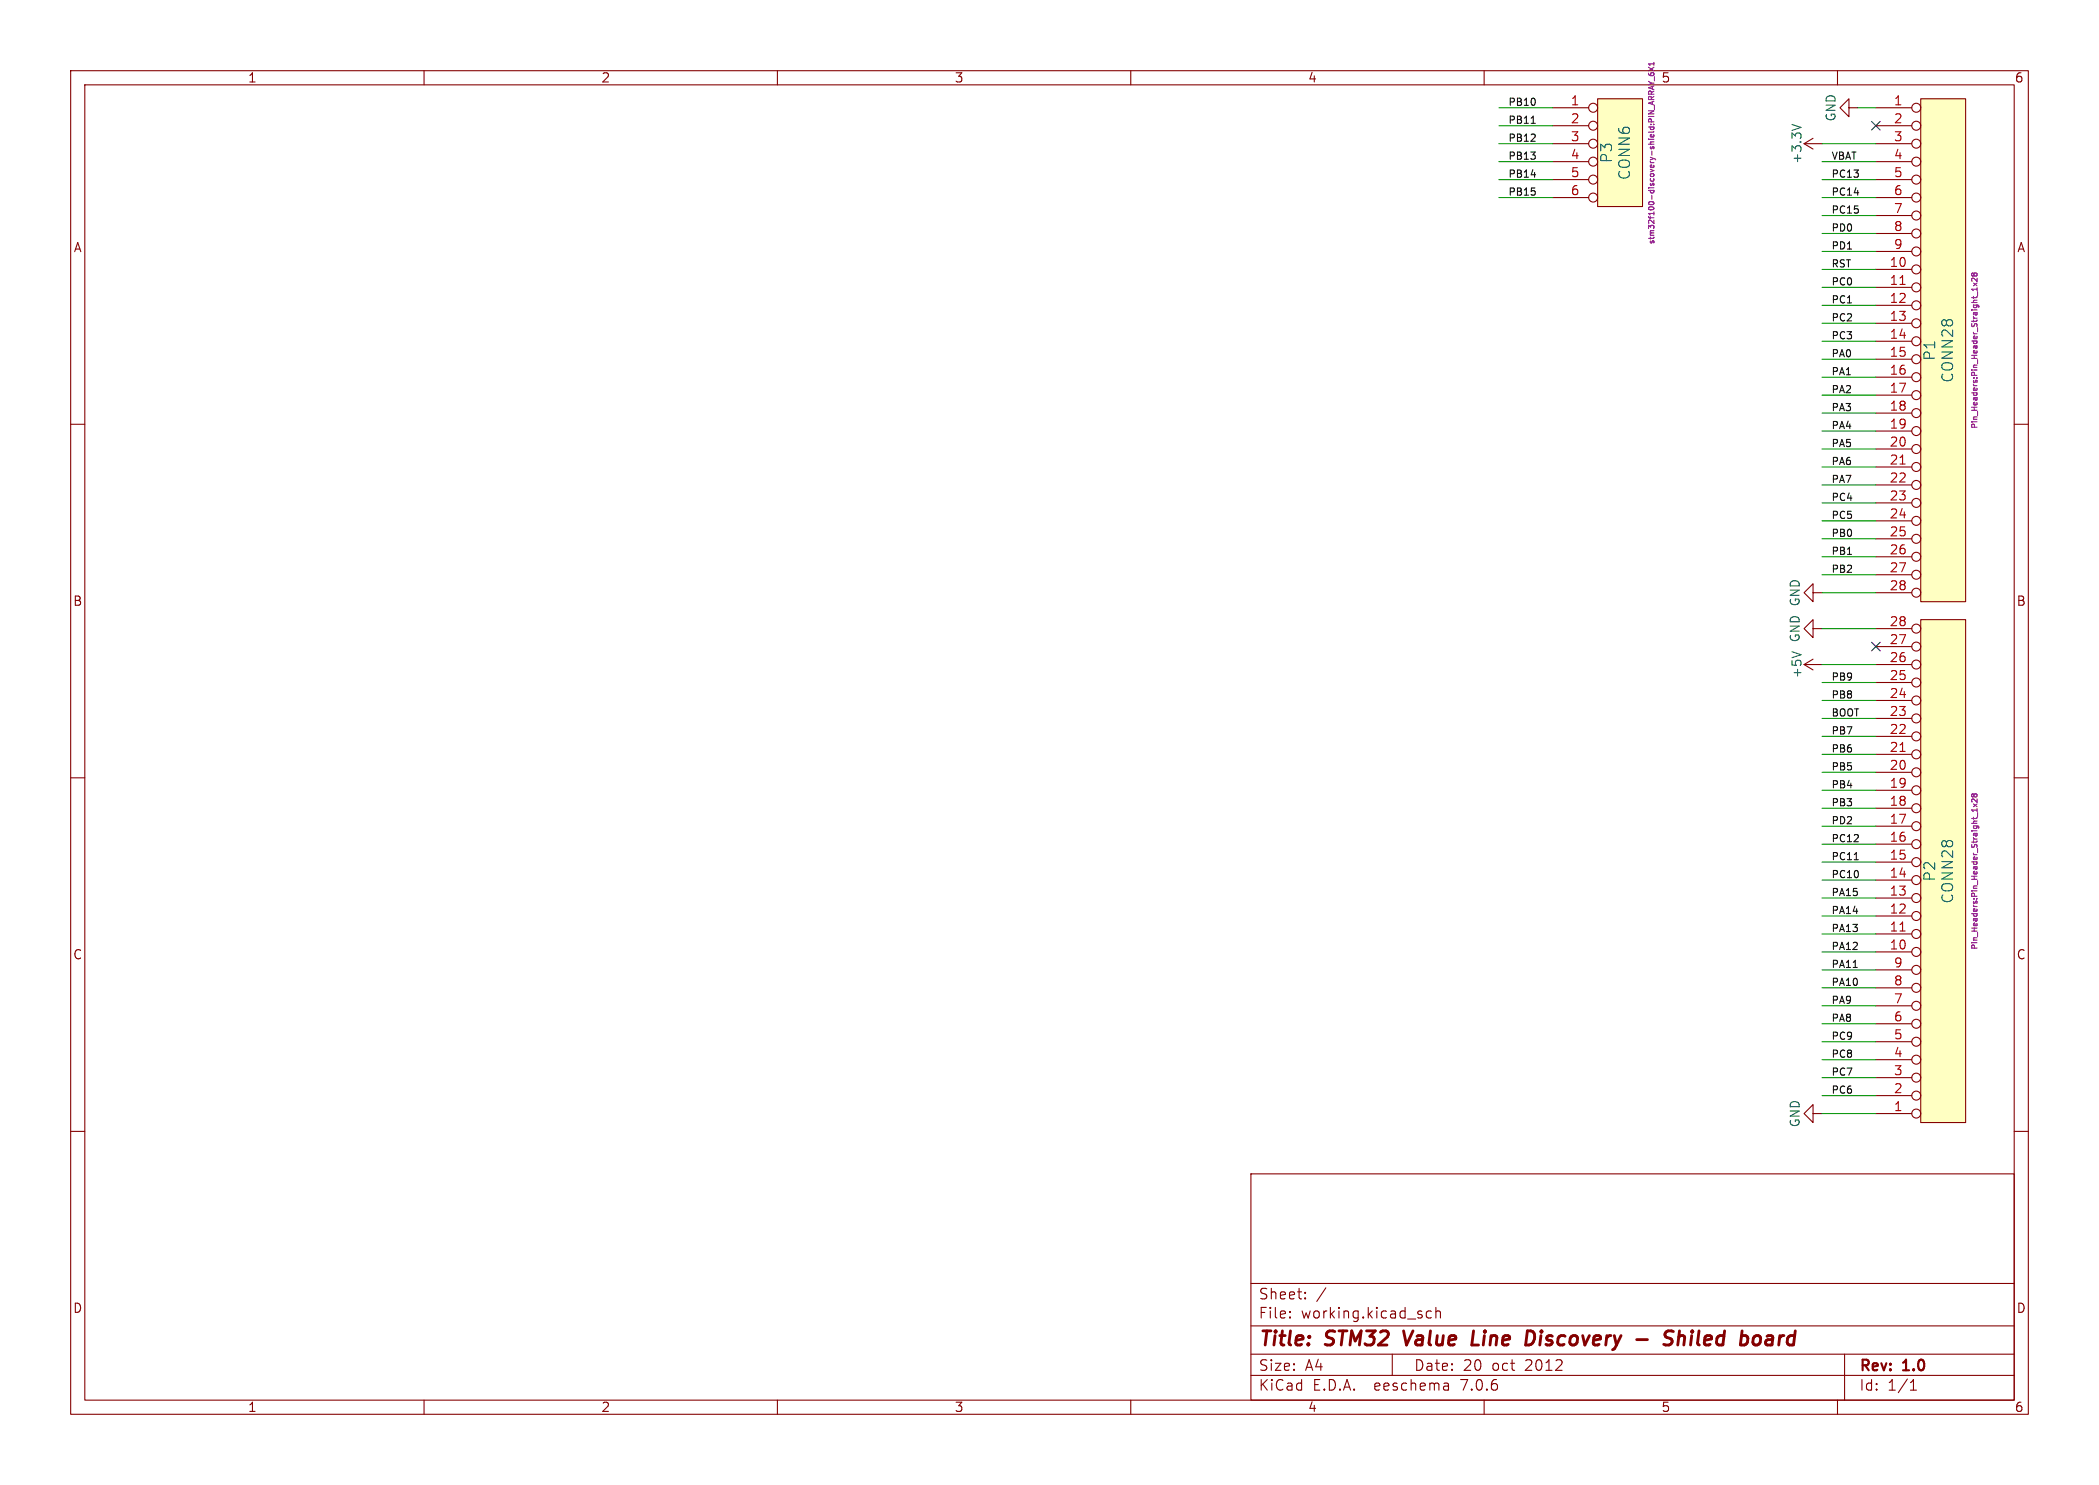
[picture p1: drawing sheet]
(kicad_sch (version 20230121) (generator eeschema)

 (paper "A4")

 (title_block
  (title "STM32 Value Line Discovery - Shiled board")
  (date "20 oct 2012")
  (rev "1.0"))

 (lib_symbols
  (symbol "stm32f100-discovery-shield-rescue:+3.3V" (power) (pin_names (offset 0)) (in_bom yes) (on_board yes)
   (property "Reference" "#PWR" (at 0 -3.81 0) (effects (font (size 1.27 1.27)) hide))
   (property "Value" "+3.3V" (at 0 3.556 0) (effects (font (size 1.27 1.27))))
   (property "Footprint" "" (at 0 0 0) (effects (font (size 1.27 1.27))))
   (property "Datasheet" "" (at 0 0 0) (effects (font (size 1.27 1.27))))
   (symbol "+3.3V_0_1"
    (polyline (pts (xy -0.762 1.27) (xy 0 2.54)) (stroke (width 0) (type solid)) (fill (type none)))
    (polyline (pts (xy 0 0) (xy 0 2.54)) (stroke (width 0) (type solid)) (fill (type none)))
    (polyline (pts (xy 0 2.54) (xy 0.762 1.27)) (stroke (width 0) (type solid)) (fill (type none))))
   (symbol "+3.3V_1_1"
    (pin power_in line (at 0 0 90) (length 0) hide (name "+3V3" (effects (font (size 1.27 1.27)))) (number "1" (effects (font (size 1.27 1.27)))))))
  (symbol "stm32f100-discovery-shield-rescue:+5V" (power) (pin_names (offset 0)) (in_bom yes) (on_board yes)
   (property "Reference" "#PWR" (at 0 -3.81 0) (effects (font (size 1.27 1.27)) hide))
   (property "Value" "+5V" (at 0 3.556 0) (effects (font (size 1.27 1.27))))
   (property "Footprint" "" (at 0 0 0) (effects (font (size 1.27 1.27))))
   (property "Datasheet" "" (at 0 0 0) (effects (font (size 1.27 1.27))))
   (symbol "+5V_0_1"
    (polyline (pts (xy -0.762 1.27) (xy 0 2.54)) (stroke (width 0) (type solid)) (fill (type none)))
    (polyline (pts (xy 0 0) (xy 0 2.54)) (stroke (width 0) (type solid)) (fill (type none)))
    (polyline (pts (xy 0 2.54) (xy 0.762 1.27)) (stroke (width 0) (type solid)) (fill (type none))))
   (symbol "+5V_1_1"
    (pin power_in line (at 0 0 90) (length 0) hide (name "+5V" (effects (font (size 1.27 1.27)))) (number "1" (effects (font (size 1.27 1.27)))))))
  (symbol "stm32f100-discovery-shield-rescue:GND" (power) (pin_names (offset 0)) (in_bom yes) (on_board yes)
   (property "Reference" "#PWR" (at 0 -6.35 0) (effects (font (size 1.27 1.27)) hide))
   (property "Value" "GND" (at 0 -3.81 0) (effects (font (size 1.27 1.27))))
   (property "Footprint" "" (at 0 0 0) (effects (font (size 1.27 1.27))))
   (property "Datasheet" "" (at 0 0 0) (effects (font (size 1.27 1.27))))
   (symbol "GND_0_1"
    (polyline (pts (xy 0 0) (xy 0 -1.27) (xy 1.27 -1.27) (xy 0 -2.54) (xy -1.27 -1.27) (xy 0 -1.27)) (stroke (width 0) (type solid)) (fill (type none))))
   (symbol "GND_1_1"
    (pin power_in line (at 0 0 270) (length 0) hide (name "GND" (effects (font (size 1.27 1.27)))) (number "1" (effects (font (size 1.27 1.27)))))))
  (symbol "stm32f100-discovery-shield:CONN28" (pin_names (offset 1.016) hide) (in_bom yes) (on_board yes)
   (property "Reference" "P" (at -1.27 0 90) (effects (font (size 1.524 1.524))))
   (property "Value" "CONN28" (at 1.27 0 90) (effects (font (size 1.524 1.524))))
   (property "Footprint" "" (at 0 0 0) (effects (font (size 1.27 1.27)) hide))
   (property "Datasheet" "" (at 0 0 0) (effects (font (size 1.27 1.27)) hide))
   (symbol "CONN28_0_1"
    (rectangle (start -2.54 -35.56) (end 3.81 35.56) (stroke (width 0) (type solid)) (fill (type background))))
   (symbol "CONN28_1_1"
    (pin passive inverted (at -8.89 34.29 0) (length 6.35) (name "P1" (effects (font (size 1.27 1.27)))) (number "1" (effects (font (size 1.27 1.27)))))
    (pin passive inverted (at -8.89 11.43 0) (length 6.35) (name "P10" (effects (font (size 1.27 1.27)))) (number "10" (effects (font (size 1.27 1.27)))))
    (pin passive inverted (at -8.89 8.89 0) (length 6.35) (name "P11" (effects (font (size 1.27 1.27)))) (number "11" (effects (font (size 1.27 1.27)))))
    (pin passive inverted (at -8.89 6.35 0) (length 6.35) (name "P12" (effects (font (size 1.27 1.27)))) (number "12" (effects (font (size 1.27 1.27)))))
    (pin passive inverted (at -8.89 3.81 0) (length 6.35) (name "P13" (effects (font (size 1.27 1.27)))) (number "13" (effects (font (size 1.27 1.27)))))
    (pin passive inverted (at -8.89 1.27 0) (length 6.35) (name "P14" (effects (font (size 1.27 1.27)))) (number "14" (effects (font (size 1.27 1.27)))))
    (pin passive inverted (at -8.89 -1.27 0) (length 6.35) (name "P15" (effects (font (size 1.27 1.27)))) (number "15" (effects (font (size 1.27 1.27)))))
    (pin passive inverted (at -8.89 -3.81 0) (length 6.35) (name "P16" (effects (font (size 1.27 1.27)))) (number "16" (effects (font (size 1.27 1.27)))))
    (pin passive inverted (at -8.89 -6.35 0) (length 6.35) (name "P17" (effects (font (size 1.27 1.27)))) (number "17" (effects (font (size 1.27 1.27)))))
    (pin passive inverted (at -8.89 -8.89 0) (length 6.35) (name "P18" (effects (font (size 1.27 1.27)))) (number "18" (effects (font (size 1.27 1.27)))))
    (pin passive inverted (at -8.89 -11.43 0) (length 6.35) (name "P19" (effects (font (size 1.27 1.27)))) (number "19" (effects (font (size 1.27 1.27)))))
    (pin passive inverted (at -8.89 31.75 0) (length 6.35) (name "P2" (effects (font (size 1.27 1.27)))) (number "2" (effects (font (size 1.27 1.27)))))
    (pin passive inverted (at -8.89 -13.97 0) (length 6.35) (name "P20" (effects (font (size 1.27 1.27)))) (number "20" (effects (font (size 1.27 1.27)))))
    (pin passive inverted (at -8.89 -16.51 0) (length 6.35) (name "P21" (effects (font (size 1.27 1.27)))) (number "21" (effects (font (size 1.27 1.27)))))
    (pin passive inverted (at -8.89 -19.05 0) (length 6.35) (name "P22" (effects (font (size 1.27 1.27)))) (number "22" (effects (font (size 1.27 1.27)))))
    (pin passive inverted (at -8.89 -21.59 0) (length 6.35) (name "P23" (effects (font (size 1.27 1.27)))) (number "23" (effects (font (size 1.27 1.27)))))
    (pin passive inverted (at -8.89 -24.13 0) (length 6.35) (name "P24" (effects (font (size 1.27 1.27)))) (number "24" (effects (font (size 1.27 1.27)))))
    (pin passive inverted (at -8.89 -26.67 0) (length 6.35) (name "P25" (effects (font (size 1.27 1.27)))) (number "25" (effects (font (size 1.27 1.27)))))
    (pin passive inverted (at -8.89 -29.21 0) (length 6.35) (name "P26" (effects (font (size 1.27 1.27)))) (number "26" (effects (font (size 1.27 1.27)))))
    (pin passive inverted (at -8.89 -31.75 0) (length 6.35) (name "P27" (effects (font (size 1.27 1.27)))) (number "27" (effects (font (size 1.27 1.27)))))
    (pin passive inverted (at -8.89 -34.29 0) (length 6.35) (name "P28" (effects (font (size 1.27 1.27)))) (number "28" (effects (font (size 1.27 1.27)))))
    (pin passive inverted (at -8.89 29.21 0) (length 6.35) (name "P3" (effects (font (size 1.27 1.27)))) (number "3" (effects (font (size 1.27 1.27)))))
    (pin passive inverted (at -8.89 26.67 0) (length 6.35) (name "P4" (effects (font (size 1.27 1.27)))) (number "4" (effects (font (size 1.27 1.27)))))
    (pin passive inverted (at -8.89 24.13 0) (length 6.35) (name "P5" (effects (font (size 1.27 1.27)))) (number "5" (effects (font (size 1.27 1.27)))))
    (pin passive inverted (at -8.89 21.59 0) (length 6.35) (name "P6" (effects (font (size 1.27 1.27)))) (number "6" (effects (font (size 1.27 1.27)))))
    (pin passive inverted (at -8.89 19.05 0) (length 6.35) (name "P7" (effects (font (size 1.27 1.27)))) (number "7" (effects (font (size 1.27 1.27)))))
    (pin passive inverted (at -8.89 16.51 0) (length 6.35) (name "P8" (effects (font (size 1.27 1.27)))) (number "8" (effects (font (size 1.27 1.27)))))
    (pin passive inverted (at -8.89 13.97 0) (length 6.35) (name "P9" (effects (font (size 1.27 1.27)))) (number "9" (effects (font (size 1.27 1.27)))))))
  (symbol "stm32f100-discovery-shield:CONN6" (pin_names (offset 1.016) hide) (in_bom yes) (on_board yes)
   (property "Reference" "P" (at -1.27 0 90) (effects (font (size 1.524 1.524))))
   (property "Value" "CONN6" (at 1.27 0 90) (effects (font (size 1.524 1.524))))
   (property "Footprint" "" (at 0 0 0) (effects (font (size 1.27 1.27)) hide))
   (property "Datasheet" "" (at 0 0 0) (effects (font (size 1.27 1.27)) hide))
   (symbol "CONN6_0_1"
    (rectangle (start -2.54 -7.62) (end 3.81 7.62) (stroke (width 0) (type solid)) (fill (type background))))
   (symbol "CONN6_1_1"
    (pin passive inverted (at -8.89 6.35 0) (length 6.35) (name "P1" (effects (font (size 1.27 1.27)))) (number "1" (effects (font (size 1.27 1.27)))))
    (pin passive inverted (at -8.89 3.81 0) (length 6.35) (name "P2" (effects (font (size 1.27 1.27)))) (number "2" (effects (font (size 1.27 1.27)))))
    (pin passive inverted (at -8.89 1.27 0) (length 6.35) (name "P3" (effects (font (size 1.27 1.27)))) (number "3" (effects (font (size 1.27 1.27)))))
    (pin passive inverted (at -8.89 -1.27 0) (length 6.35) (name "P4" (effects (font (size 1.27 1.27)))) (number "4" (effects (font (size 1.27 1.27)))))
    (pin passive inverted (at -8.89 -3.81 0) (length 6.35) (name "P5" (effects (font (size 1.27 1.27)))) (number "5" (effects (font (size 1.27 1.27)))))
    (pin passive inverted (at -8.89 -6.35 0) (length 6.35) (name "P6" (effects (font (size 1.27 1.27)))) (number "6" (effects (font (size 1.27 1.27))))))))


 (no_connect (at 265.43 91.44))
 (no_connect (at 265.43 17.78))

 (wire (pts (xy 265.43 134.62) (xy 257.81 134.62)) (stroke (width 0) (type default)))
 (wire (pts (xy 265.43 20.32) (xy 257.81 20.32)) (stroke (width 0) (type default)))
 (wire (pts (xy 265.43 38.1) (xy 257.81 38.1)) (stroke (width 0) (type default)))
 (wire (pts (xy 265.43 15.24) (xy 262.89 15.24)) (stroke (width 0) (type default)))
 (wire (pts (xy 265.43 157.48) (xy 257.81 157.48)) (stroke (width 0) (type default)))
 (wire (pts (xy 265.43 78.74) (xy 257.81 78.74)) (stroke (width 0) (type default)))
 (wire (pts (xy 265.43 58.42) (xy 257.81 58.42)) (stroke (width 0) (type default)))
 (wire (pts (xy 265.43 129.54) (xy 257.81 129.54)) (stroke (width 0) (type default)))
 (wire (pts (xy 265.43 81.28) (xy 257.81 81.28)) (stroke (width 0) (type default)))
 (wire (pts (xy 265.43 119.38) (xy 257.81 119.38)) (stroke (width 0) (type default)))
 (wire (pts (xy 265.43 106.68) (xy 257.81 106.68)) (stroke (width 0) (type default)))
 (wire (pts (xy 265.43 132.08) (xy 257.81 132.08)) (stroke (width 0) (type default)))
 (wire (pts (xy 265.43 93.98) (xy 257.81 93.98)) (stroke (width 0) (type default)))
 (wire (pts (xy 265.43 22.86) (xy 257.81 22.86)) (stroke (width 0) (type default)))
 (wire (pts (xy 265.43 139.7) (xy 257.81 139.7)) (stroke (width 0) (type default)))
 (wire (pts (xy 265.43 60.96) (xy 257.81 60.96)) (stroke (width 0) (type default)))
 (wire (pts (xy 265.43 27.94) (xy 257.81 27.94)) (stroke (width 0) (type default)))
 (wire (pts (xy 265.43 149.86) (xy 257.81 149.86)) (stroke (width 0) (type default)))
 (wire (pts (xy 265.43 144.78) (xy 257.81 144.78)) (stroke (width 0) (type default)))
 (wire (pts (xy 265.43 73.66) (xy 257.81 73.66)) (stroke (width 0) (type default)))
 (wire (pts (xy 265.43 63.5) (xy 257.81 63.5)) (stroke (width 0) (type default)))
 (wire (pts (xy 265.43 48.26) (xy 257.81 48.26)) (stroke (width 0) (type default)))
 (wire (pts (xy 265.43 96.52) (xy 257.81 96.52)) (stroke (width 0) (type default)))
 (wire (pts (xy 265.43 152.4) (xy 257.81 152.4)) (stroke (width 0) (type default)))
 (wire (pts (xy 265.43 111.76) (xy 257.81 111.76)) (stroke (width 0) (type default)))
 (wire (pts (xy 265.43 127) (xy 257.81 127)) (stroke (width 0) (type default)))
 (wire (pts (xy 265.43 68.58) (xy 257.81 68.58)) (stroke (width 0) (type default)))
 (wire (pts (xy 265.43 114.3) (xy 257.81 114.3)) (stroke (width 0) (type default)))
 (wire (pts (xy 265.43 116.84) (xy 257.81 116.84)) (stroke (width 0) (type default)))
 (wire (pts (xy 265.43 76.2) (xy 257.81 76.2)) (stroke (width 0) (type default)))
 (wire (pts (xy 219.71 22.86) (xy 212.09 22.86)) (stroke (width 0) (type default)))
 (wire (pts (xy 219.71 15.24) (xy 212.09 15.24)) (stroke (width 0) (type default)))
 (wire (pts (xy 265.43 40.64) (xy 257.81 40.64)) (stroke (width 0) (type default)))
 (wire (pts (xy 219.71 25.4) (xy 212.09 25.4)) (stroke (width 0) (type default)))
 (wire (pts (xy 219.71 27.94) (xy 212.09 27.94)) (stroke (width 0) (type default)))
 (wire (pts (xy 265.43 43.18) (xy 257.81 43.18)) (stroke (width 0) (type default)))
 (wire (pts (xy 265.43 53.34) (xy 257.81 53.34)) (stroke (width 0) (type default)))
 (wire (pts (xy 265.43 88.9) (xy 257.81 88.9)) (stroke (width 0) (type default)))
 (wire (pts (xy 265.43 104.14) (xy 257.81 104.14)) (stroke (width 0) (type default)))
 (wire (pts (xy 265.43 83.82) (xy 257.81 83.82)) (stroke (width 0) (type default)))
 (wire (pts (xy 265.43 50.8) (xy 257.81 50.8)) (stroke (width 0) (type default)))
 (wire (pts (xy 265.43 35.56) (xy 257.81 35.56)) (stroke (width 0) (type default)))
 (wire (pts (xy 265.43 99.06) (xy 257.81 99.06)) (stroke (width 0) (type default)))
 (wire (pts (xy 265.43 147.32) (xy 257.81 147.32)) (stroke (width 0) (type default)))
 (wire (pts (xy 265.43 66.04) (xy 257.81 66.04)) (stroke (width 0) (type default)))
 (wire (pts (xy 265.43 109.22) (xy 257.81 109.22)) (stroke (width 0) (type default)))
 (wire (pts (xy 265.43 154.94) (xy 257.81 154.94)) (stroke (width 0) (type default)))
 (wire (pts (xy 265.43 71.12) (xy 257.81 71.12)) (stroke (width 0) (type default)))
 (wire (pts (xy 265.43 30.48) (xy 257.81 30.48)) (stroke (width 0) (type default)))
 (wire (pts (xy 265.43 137.16) (xy 257.81 137.16)) (stroke (width 0) (type default)))
 (wire (pts (xy 265.43 55.88) (xy 257.81 55.88)) (stroke (width 0) (type default)))
 (wire (pts (xy 265.43 101.6) (xy 257.81 101.6)) (stroke (width 0) (type default)))
 (wire (pts (xy 265.43 33.02) (xy 257.81 33.02)) (stroke (width 0) (type default)))
 (wire (pts (xy 265.43 25.4) (xy 257.81 25.4)) (stroke (width 0) (type default)))
 (wire (pts (xy 265.43 124.46) (xy 257.81 124.46)) (stroke (width 0) (type default)))
 (wire (pts (xy 265.43 45.72) (xy 257.81 45.72)) (stroke (width 0) (type default)))
 (wire (pts (xy 219.71 17.78) (xy 212.09 17.78)) (stroke (width 0) (type default)))
 (wire (pts (xy 265.43 121.92) (xy 257.81 121.92)) (stroke (width 0) (type default)))
 (wire (pts (xy 219.71 20.32) (xy 212.09 20.32)) (stroke (width 0) (type default)))
 (wire (pts (xy 265.43 142.24) (xy 257.81 142.24)) (stroke (width 0) (type default)))

 (label "PD1" (at 259.08 35.56 0) (fields_autoplaced) (effects (font (size 1.016 1.016)) (justify left bottom)))
 (label "PA8" (at 259.08 144.78 0) (fields_autoplaced) (effects (font (size 1.016 1.016)) (justify left bottom)))
 (label "PA9" (at 259.08 142.24 0) (fields_autoplaced) (effects (font (size 1.016 1.016)) (justify left bottom)))
 (label "PC4" (at 259.08 71.12 0) (fields_autoplaced) (effects (font (size 1.016 1.016)) (justify left bottom)))
 (label "PB1" (at 259.08 78.74 0) (fields_autoplaced) (effects (font (size 1.016 1.016)) (justify left bottom)))
 (label "PB10" (at 213.36 15.24 0) (fields_autoplaced) (effects (font (size 1.016 1.016)) (justify left bottom)))
 (label "PB14" (at 213.36 25.4 0) (fields_autoplaced) (effects (font (size 1.016 1.016)) (justify left bottom)))
 (label "PC1" (at 259.08 43.18 0) (fields_autoplaced) (effects (font (size 1.016 1.016)) (justify left bottom)))
 (label "PA4" (at 259.08 60.96 0) (fields_autoplaced) (effects (font (size 1.016 1.016)) (justify left bottom)))
 (label "PA14" (at 259.08 129.54 0) (fields_autoplaced) (effects (font (size 1.016 1.016)) (justify left bottom)))
 (label "PB9" (at 259.08 96.52 0) (fields_autoplaced) (effects (font (size 1.016 1.016)) (justify left bottom)))
 (label "PC3" (at 259.08 48.26 0) (fields_autoplaced) (effects (font (size 1.016 1.016)) (justify left bottom)))
 (label "PB15" (at 213.36 27.94 0) (fields_autoplaced) (effects (font (size 1.016 1.016)) (justify left bottom)))
 (label "PA7" (at 259.08 68.58 0) (fields_autoplaced) (effects (font (size 1.016 1.016)) (justify left bottom)))
 (label "PC14" (at 259.08 27.94 0) (fields_autoplaced) (effects (font (size 1.016 1.016)) (justify left bottom)))
 (label "PB8" (at 259.08 99.06 0) (fields_autoplaced) (effects (font (size 1.016 1.016)) (justify left bottom)))
 (label "PA12" (at 259.08 134.62 0) (fields_autoplaced) (effects (font (size 1.016 1.016)) (justify left bottom)))
 (label "PB3" (at 259.08 114.3 0) (fields_autoplaced) (effects (font (size 1.016 1.016)) (justify left bottom)))
 (label "PA3" (at 259.08 58.42 0) (fields_autoplaced) (effects (font (size 1.016 1.016)) (justify left bottom)))
 (label "PA13" (at 259.08 132.08 0) (fields_autoplaced) (effects (font (size 1.016 1.016)) (justify left bottom)))
 (label "RST" (at 259.08 38.1 0) (fields_autoplaced) (effects (font (size 1.016 1.016)) (justify left bottom)))
 (label "PC0" (at 259.08 40.64 0) (fields_autoplaced) (effects (font (size 1.016 1.016)) (justify left bottom)))
 (label "PB6" (at 259.08 106.68 0) (fields_autoplaced) (effects (font (size 1.016 1.016)) (justify left bottom)))
 (label "PB0" (at 259.08 76.2 0) (fields_autoplaced) (effects (font (size 1.016 1.016)) (justify left bottom)))
 (label "BOOT" (at 259.08 101.6 0) (fields_autoplaced) (effects (font (size 1.016 1.016)) (justify left bottom)))
 (label "PA6" (at 259.08 66.04 0) (fields_autoplaced) (effects (font (size 1.016 1.016)) (justify left bottom)))
 (label "PC6" (at 259.08 154.94 0) (fields_autoplaced) (effects (font (size 1.016 1.016)) (justify left bottom)))
 (label "PB12" (at 213.36 20.32 0) (fields_autoplaced) (effects (font (size 1.016 1.016)) (justify left bottom)))
 (label "PD2" (at 259.08 116.84 0) (fields_autoplaced) (effects (font (size 1.016 1.016)) (justify left bottom)))
 (label "PC11" (at 259.08 121.92 0) (fields_autoplaced) (effects (font (size 1.016 1.016)) (justify left bottom)))
 (label "PA10" (at 259.08 139.7 0) (fields_autoplaced) (effects (font (size 1.016 1.016)) (justify left bottom)))
 (label "PC5" (at 259.08 73.66 0) (fields_autoplaced) (effects (font (size 1.016 1.016)) (justify left bottom)))
 (label "PB4" (at 259.08 111.76 0) (fields_autoplaced) (effects (font (size 1.016 1.016)) (justify left bottom)))
 (label "PC2" (at 259.08 45.72 0) (fields_autoplaced) (effects (font (size 1.016 1.016)) (justify left bottom)))
 (label "PA11" (at 259.08 137.16 0) (fields_autoplaced) (effects (font (size 1.016 1.016)) (justify left bottom)))
 (label "PC8" (at 259.08 149.86 0) (fields_autoplaced) (effects (font (size 1.016 1.016)) (justify left bottom)))
 (label "PC12" (at 259.08 119.38 0) (fields_autoplaced) (effects (font (size 1.016 1.016)) (justify left bottom)))
 (label "PB7" (at 259.08 104.14 0) (fields_autoplaced) (effects (font (size 1.016 1.016)) (justify left bottom)))
 (label "PC10" (at 259.08 124.46 0) (fields_autoplaced) (effects (font (size 1.016 1.016)) (justify left bottom)))
 (label "PC13" (at 259.08 25.4 0) (fields_autoplaced) (effects (font (size 1.016 1.016)) (justify left bottom)))
 (label "PD0" (at 259.08 33.02 0) (fields_autoplaced) (effects (font (size 1.016 1.016)) (justify left bottom)))
 (label "PA1" (at 259.08 53.34 0) (fields_autoplaced) (effects (font (size 1.016 1.016)) (justify left bottom)))
 (label "PC9" (at 259.08 147.32 0) (fields_autoplaced) (effects (font (size 1.016 1.016)) (justify left bottom)))
 (label "VBAT" (at 259.08 22.86 0) (fields_autoplaced) (effects (font (size 1.016 1.016)) (justify left bottom)))
 (label "PA5" (at 259.08 63.5 0) (fields_autoplaced) (effects (font (size 1.016 1.016)) (justify left bottom)))
 (label "PB5" (at 259.08 109.22 0) (fields_autoplaced) (effects (font (size 1.016 1.016)) (justify left bottom)))
 (label "PA0" (at 259.08 50.8 0) (fields_autoplaced) (effects (font (size 1.016 1.016)) (justify left bottom)))
 (label "PA2" (at 259.08 55.88 0) (fields_autoplaced) (effects (font (size 1.016 1.016)) (justify left bottom)))
 (label "PC15" (at 259.08 30.48 0) (fields_autoplaced) (effects (font (size 1.016 1.016)) (justify left bottom)))
 (label "PB13" (at 213.36 22.86 0) (fields_autoplaced) (effects (font (size 1.016 1.016)) (justify left bottom)))
 (label "PA15" (at 259.08 127 0) (fields_autoplaced) (effects (font (size 1.016 1.016)) (justify left bottom)))
 (label "PC7" (at 259.08 152.4 0) (fields_autoplaced) (effects (font (size 1.016 1.016)) (justify left bottom)))
 (label "PB11" (at 213.36 17.78 0) (fields_autoplaced) (effects (font (size 1.016 1.016)) (justify left bottom)))
 (label "PB2" (at 259.08 81.28 0) (fields_autoplaced) (effects (font (size 1.016 1.016)) (justify left bottom)))

 (symbol (lib_id "stm32f100-discovery-shield:CONN28") (at 274.32 49.53 0) (unit 1) (in_bom yes) (on_board yes) (dnp no)
  (property "Reference" "P1" (at 273.05 49.53 90) (effects (font (size 1.524 1.524))))
  (property "Value" "CONN28" (at 275.59 49.53 90) (effects (font (size 1.524 1.524))))
  (property "Footprint" "Pin_Headers:Pin_Header_Straight_1x28" (at 279.4 49.53 90) (effects (font (size 0.762 0.762))))
  (property "Datasheet" "" (at 274.32 49.53 0) (effects (font (size 1.524 1.524)) hide)) (pin "1") (pin "10") (pin "11") (pin "12") (pin "13") (pin "14") (pin "15") (pin "16") (pin "17") (pin "18") (pin "19") (pin "2") (pin "20") (pin "21") (pin "22") (pin "23") (pin "24") (pin "25") (pin "26") (pin "27") (pin "28") (pin "3") (pin "4") (pin "5") (pin "6") (pin "7") (pin "8") (pin "9"))

 (symbol (lib_id "stm32f100-discovery-shield:CONN28") (at 274.32 123.19 0) (mirror x) (unit 1) (in_bom yes) (on_board yes) (dnp no)
  (property "Reference" "P2" (at 273.05 123.19 90) (effects (font (size 1.524 1.524))))
  (property "Value" "CONN28" (at 275.59 123.19 90) (effects (font (size 1.524 1.524))))
  (property "Footprint" "Pin_Headers:Pin_Header_Straight_1x28" (at 279.4 123.19 90) (effects (font (size 0.762 0.762))))
  (property "Datasheet" "" (at 274.32 123.19 0) (effects (font (size 1.524 1.524)) hide)) (pin "1") (pin "10") (pin "11") (pin "12") (pin "13") (pin "14") (pin "15") (pin "16") (pin "17") (pin "18") (pin "19") (pin "2") (pin "20") (pin "21") (pin "22") (pin "23") (pin "24") (pin "25") (pin "26") (pin "27") (pin "28") (pin "3") (pin "4") (pin "5") (pin "6") (pin "7") (pin "8") (pin "9"))

 (symbol (lib_id "stm32f100-discovery-shield:CONN6") (at 228.6 21.59 0) (unit 1) (in_bom yes) (on_board yes) (dnp no)
  (property "Reference" "P3" (at 227.33 21.59 90) (effects (font (size 1.524 1.524))))
  (property "Value" "CONN6" (at 229.87 21.59 90) (effects (font (size 1.524 1.524))))
  (property "Footprint" "stm32f100-discovery-shield:PIN_ARRAY_6X1" (at 233.68 21.59 90) (effects (font (size 0.762 0.762))))
  (property "Datasheet" "" (at 228.6 21.59 0) (effects (font (size 1.524 1.524)) hide)) (pin "1") (pin "2") (pin "3") (pin "4") (pin "5") (pin "6"))

 (symbol (lib_id "stm32f100-discovery-shield-rescue:GND") (at 262.89 15.24 270) (unit 1) (in_bom yes) (on_board yes) (dnp no)
  (property "Reference" "#PWR01" (at 256.54 15.24 0) (effects (font (size 1.27 1.27)) hide))
  (property "Value" "GND" (at 259.08 15.24 0) (effects (font (size 1.27 1.27))))
  (property "Footprint" "" (at 262.89 15.24 0) (effects (font (size 1.27 1.27))))
  (property "Datasheet" "" (at 262.89 15.24 0) (effects (font (size 1.27 1.27)))) (pin "1"))

 (symbol (lib_id "stm32f100-discovery-shield-rescue:GND") (at 257.81 83.82 270) (unit 1) (in_bom yes) (on_board yes) (dnp no)
  (property "Reference" "#PWR02" (at 251.46 83.82 0) (effects (font (size 1.27 1.27)) hide))
  (property "Value" "GND" (at 254 83.82 0) (effects (font (size 1.27 1.27))))
  (property "Footprint" "" (at 257.81 83.82 0) (effects (font (size 1.27 1.27))))
  (property "Datasheet" "" (at 257.81 83.82 0) (effects (font (size 1.27 1.27)))) (pin "1"))

 (symbol (lib_id "stm32f100-discovery-shield-rescue:GND") (at 257.81 88.9 270) (unit 1) (in_bom yes) (on_board yes) (dnp no)
  (property "Reference" "#PWR03" (at 251.46 88.9 0) (effects (font (size 1.27 1.27)) hide))
  (property "Value" "GND" (at 254 88.9 0) (effects (font (size 1.27 1.27))))
  (property "Footprint" "" (at 257.81 88.9 0) (effects (font (size 1.27 1.27))))
  (property "Datasheet" "" (at 257.81 88.9 0) (effects (font (size 1.27 1.27)))) (pin "1"))

 (symbol (lib_id "stm32f100-discovery-shield-rescue:GND") (at 257.81 157.48 270) (unit 1) (in_bom yes) (on_board yes) (dnp no)
  (property "Reference" "#PWR04" (at 251.46 157.48 0) (effects (font (size 1.27 1.27)) hide))
  (property "Value" "GND" (at 254 157.48 0) (effects (font (size 1.27 1.27))))
  (property "Footprint" "" (at 257.81 157.48 0) (effects (font (size 1.27 1.27))))
  (property "Datasheet" "" (at 257.81 157.48 0) (effects (font (size 1.27 1.27)))) (pin "1"))

 (symbol (lib_id "stm32f100-discovery-shield-rescue:+3.3V") (at 257.81 20.32 90) (unit 1) (in_bom yes) (on_board yes) (dnp no)
  (property "Reference" "#PWR05" (at 261.62 20.32 0) (effects (font (size 1.27 1.27)) hide))
  (property "Value" "+3.3V" (at 254.254 20.32 0) (effects (font (size 1.27 1.27))))
  (property "Footprint" "" (at 257.81 20.32 0) (effects (font (size 1.27 1.27))))
  (property "Datasheet" "" (at 257.81 20.32 0) (effects (font (size 1.27 1.27)))) (pin "1"))

 (symbol (lib_id "stm32f100-discovery-shield-rescue:+5V") (at 257.81 93.98 90) (unit 1) (in_bom yes) (on_board yes) (dnp no)
  (property "Reference" "#PWR06" (at 261.62 93.98 0) (effects (font (size 1.27 1.27)) hide))
  (property "Value" "+5V" (at 254.254 93.98 0) (effects (font (size 1.27 1.27))))
  (property "Footprint" "" (at 257.81 93.98 0) (effects (font (size 1.27 1.27))))
  (property "Datasheet" "" (at 257.81 93.98 0) (effects (font (size 1.27 1.27)))) (pin "1"))

 (sheet_instances (path "" (page "1"))))
